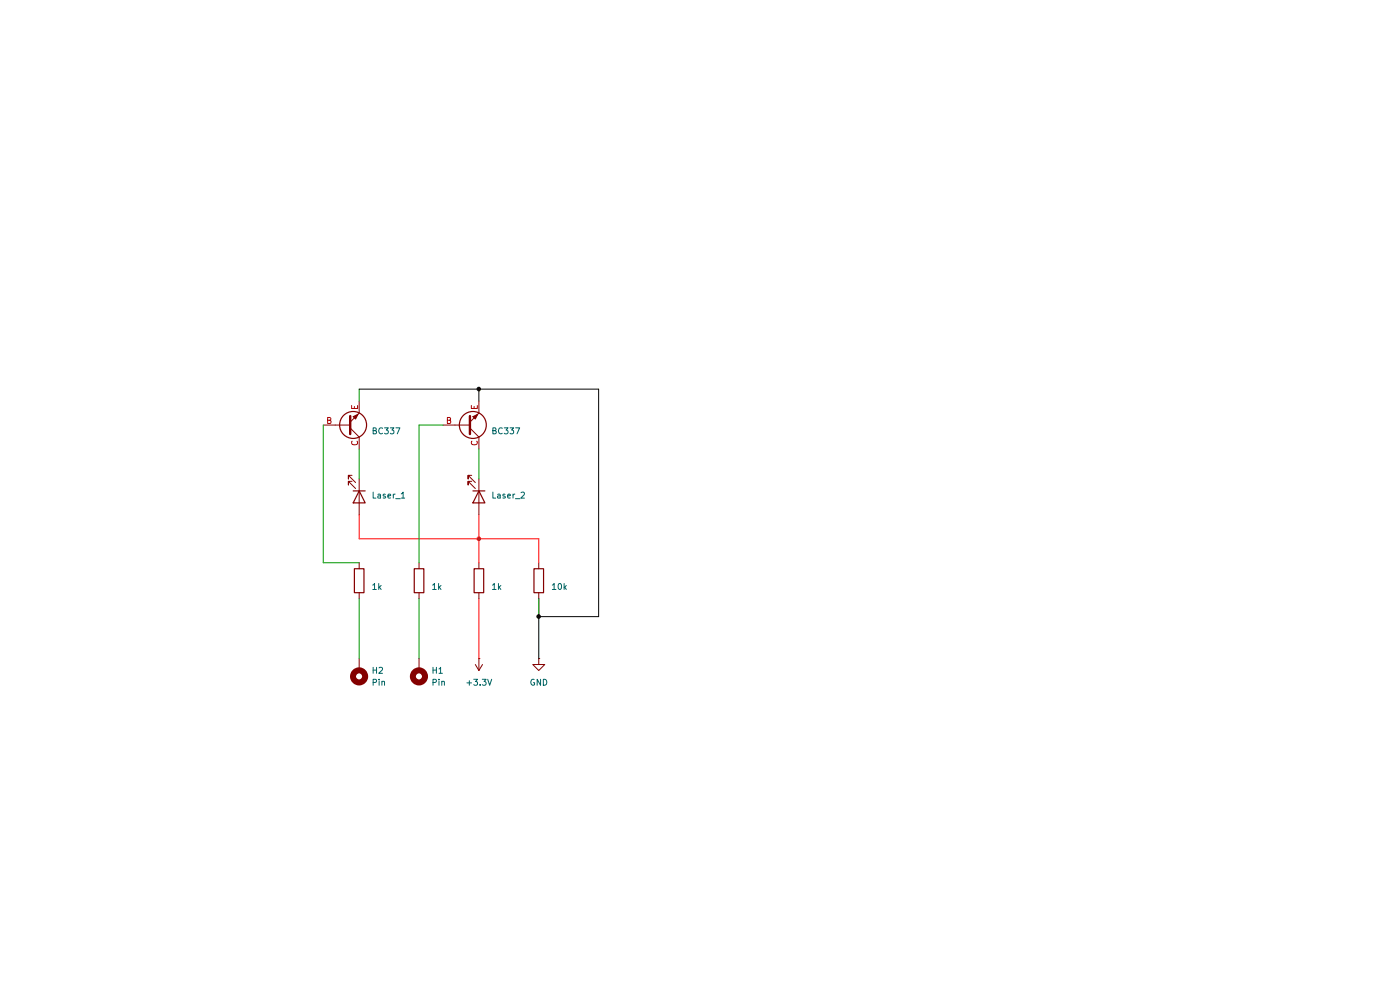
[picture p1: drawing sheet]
(kicad_sch
 (version 20250114)
 (generator "eeschema")
 (generator_version "9.0")
 (paper "A4")
 (lib_symbols
  (symbol "Device:LED"
   (pin_numbers (hide yes))
   (pin_names
    (offset 1.016) (hide yes)) (exclude_from_sim no) (in_bom yes) (on_board yes)
   (property "Reference" "D" (at 0 2.54 0) (effects (font (size 1.27 1.27))))
   (property "Value" "LED" (at 0 -2.54 0) (effects (font (size 1.27 1.27))))
   (property "Footprint" "" (at 0 0 0) (effects (font (size 1.27 1.27)) (hide yes)))
   (property "Datasheet" "~" (at 0 0 0) (effects (font (size 1.27 1.27)) (hide yes)))
   (property "Description" "Light emitting diode" (at 0 0 0) (effects (font (size 1.27 1.27)) (hide yes)))
   (property "Sim.Pins" "1=K 2=A" (at 0 0 0) (effects (font (size 1.27 1.27)) (hide yes)))
   (symbol "LED_0_1"
    (polyline (pts (xy -3.048 -0.762) (xy -4.572 -2.286) (xy -3.81 -2.286) (xy -4.572 -2.286) (xy -4.572 -1.524)) (stroke (width 0) (type default)) (fill (type none)))
    (polyline (pts (xy -1.778 -0.762) (xy -3.302 -2.286) (xy -2.54 -2.286) (xy -3.302 -2.286) (xy -3.302 -1.524)) (stroke (width 0) (type default)) (fill (type none)))
    (polyline (pts (xy -1.27 0) (xy 1.27 0)) (stroke (width 0) (type default)) (fill (type none)))
    (polyline (pts (xy -1.27 -1.27) (xy -1.27 1.27)) (stroke (width 0.254) (type default)) (fill (type none)))
    (polyline (pts (xy 1.27 -1.27) (xy 1.27 1.27) (xy -1.27 0) (xy 1.27 -1.27)) (stroke (width 0.254) (type default)) (fill (type none))))
   (symbol "LED_1_1"
    (pin passive line (at -3.81 0 0) (length 2.54) (name "K" (effects (font (size 1.27 1.27)))) (number "1" (effects (font (size 1.27 1.27)))))
    (pin passive line (at 3.81 0 180) (length 2.54) (name "A" (effects (font (size 1.27 1.27)))) (number "2" (effects (font (size 1.27 1.27))))))
   (embedded_fonts no))
  (symbol "Device:R"
   (pin_numbers (hide yes))
   (pin_names
    (offset 0)) (exclude_from_sim no) (in_bom yes) (on_board yes)
   (property "Reference" "R" (at 2.032 0 90) (effects (font (size 1.27 1.27))))
   (property "Value" "R" (at 0 0 90) (effects (font (size 1.27 1.27))))
   (property "Footprint" "" (at -1.778 0 90) (effects (font (size 1.27 1.27)) (hide yes)))
   (property "Datasheet" "~" (at 0 0 0) (effects (font (size 1.27 1.27)) (hide yes)))
   (property "Description" "Resistor" (at 0 0 0) (effects (font (size 1.27 1.27)) (hide yes)))
   (symbol "R_0_1"
    (rectangle (start -1.016 -2.54) (end 1.016 2.54) (stroke (width 0.254) (type default)) (fill (type none))))
   (symbol "R_1_1"
    (pin passive line (at 0 3.81 270) (length 1.27) (name "~" (effects (font (size 1.27 1.27)))) (number "1" (effects (font (size 1.27 1.27)))))
    (pin passive line (at 0 -3.81 90) (length 1.27) (name "~" (effects (font (size 1.27 1.27)))) (number "2" (effects (font (size 1.27 1.27))))))
   (embedded_fonts no))
  (symbol "Mechanical:MountingHole_Pad_MP"
   (pin_numbers (hide yes))
   (pin_names
    (offset 1.016) (hide yes)) (exclude_from_sim no) (in_bom no) (on_board yes)
   (property "Reference" "H" (at 0 6.35 0) (effects (font (size 1.27 1.27))))
   (property "Value" "MountingHole_Pad_MP" (at 0 4.445 0) (effects (font (size 1.27 1.27))))
   (property "Footprint" "" (at 0 0 0) (effects (font (size 1.27 1.27)) (hide yes)))
   (property "Datasheet" "~" (at 0 0 0) (effects (font (size 1.27 1.27)) (hide yes)))
   (property "Description" "Mounting Hole with connection as pad named MP" (at 0 0 0) (effects (font (size 1.27 1.27)) (hide yes)))
   (symbol "MountingHole_Pad_MP_0_1"
    (circle (center 0 1.27) (radius 1.27) (stroke (width 1.27) (type default)) (fill (type none))))
   (symbol "MountingHole_Pad_MP_1_1"
    (pin input line (at 0 -2.54 90) (length 2.54) (name "MP" (effects (font (size 1.27 1.27)))) (number "MP" (effects (font (size 1.27 1.27))))))
   (embedded_fonts no))
  (symbol "Transistor_BJT:BC107"
   (pin_names
    (offset 0) (hide yes)) (exclude_from_sim no) (in_bom yes) (on_board yes)
   (property "Reference" "Q1" (at 5.08 1.2701 0) (effects (font (size 1.27 1.27)) (justify left)))
   (property "Value" "BC107" (at 5.08 -1.2699 0) (effects (font (size 1.27 1.27)) (justify left)))
   (property "Footprint" "Package_TO_SOT_THT:TO-18-3" (at 5.08 -1.905 0) (effects (font (size 1.27 1.27)
    (italic yes)) (justify left) (hide yes)))
   (property "Datasheet" "http://www.b-kainka.de/Daten/Transistor/BC108.pdf" (at 0 0 0) (effects (font (size 1.27 1.27)) (justify left) (hide yes)))
   (property "Description" "0.1A Ic, 50V Vce, Low Noise General Purpose NPN Transistor, TO-18" (at 0 0 0) (effects (font (size 1.27 1.27)) (hide yes)))
   (symbol "BC107_0_1"
    (polyline (pts (xy -2.54 0) (xy 0.635 0)) (stroke (width 0) (type default)) (fill (type none)))
    (polyline (pts (xy 0.635 1.905) (xy 0.635 -1.905)) (stroke (width 0.508) (type default)) (fill (type none)))
    (circle (center 1.27 0) (radius 2.8194) (stroke (width 0.254) (type default)) (fill (type none))))
   (symbol "BC107_1_1"
    (polyline (pts (xy 0.635 0.635) (xy 2.54 2.54)) (stroke (width 0) (type default)) (fill (type none)))
    (polyline (pts (xy 0.635 -0.635) (xy 2.54 -2.54)) (stroke (width 0) (type default)) (fill (type none)))
    (polyline (pts (xy 1.27 -1.778) (xy 1.778 -1.27) (xy 2.286 -2.286) (xy 1.27 -1.778)) (stroke (width 0) (type default)) (fill (type outline)))
    (pin input line (at -5.08 0 0) (length 2.54) (name "B" (effects (font (size 1.27 1.27)))) (number "B" (effects (font (size 1.27 1.27)))))
    (pin passive line (at 2.54 5.08 270) (length 2.54) (name "C" (effects (font (size 1.27 1.27)))) (number "C" (effects (font (size 1.27 1.27)))))
    (pin passive line (at 2.54 -5.08 90) (length 2.54) (name "E" (effects (font (size 1.27 1.27)))) (number "E" (effects (font (size 1.27 1.27))))))
   (embedded_fonts no))
  (symbol "power:+3.3V"
   (power)
   (pin_numbers (hide yes))
   (pin_names
    (offset 0) (hide yes)) (exclude_from_sim no) (in_bom yes) (on_board yes)
   (property "Reference" "#PWR" (at 0 -3.81 0) (effects (font (size 1.27 1.27)) (hide yes)))
   (property "Value" "+3.3V" (at 0 3.556 0) (effects (font (size 1.27 1.27))))
   (property "Footprint" "" (at 0 0 0) (effects (font (size 1.27 1.27)) (hide yes)))
   (property "Datasheet" "" (at 0 0 0) (effects (font (size 1.27 1.27)) (hide yes)))
   (property "Description" "Power symbol creates a global label with name \"+3.3V\"" (at 0 0 0) (effects (font (size 1.27 1.27)) (hide yes)))
   (symbol "+3.3V_0_1"
    (polyline (pts (xy -0.762 1.27) (xy 0 2.54)) (stroke (width 0) (type default)) (fill (type none)))
    (polyline (pts (xy 0 2.54) (xy 0.762 1.27)) (stroke (width 0) (type default)) (fill (type none)))
    (polyline (pts (xy 0 0) (xy 0 2.54)) (stroke (width 0) (type default)) (fill (type none))))
   (symbol "+3.3V_1_1"
    (pin power_in line (at 0 0 90) (length 0) (name "~" (effects (font (size 1.27 1.27)))) (number "1" (effects (font (size 1.27 1.27))))))
   (embedded_fonts no))
  (symbol "power:GND"
   (power)
   (pin_numbers (hide yes))
   (pin_names
    (offset 0) (hide yes)) (exclude_from_sim no) (in_bom yes) (on_board yes)
   (property "Reference" "#PWR" (at 0 -6.35 0) (effects (font (size 1.27 1.27)) (hide yes)))
   (property "Value" "GND" (at 0 -3.81 0) (effects (font (size 1.27 1.27))))
   (property "Footprint" "" (at 0 0 0) (effects (font (size 1.27 1.27)) (hide yes)))
   (property "Datasheet" "" (at 0 0 0) (effects (font (size 1.27 1.27)) (hide yes)))
   (property "Description" "Power symbol creates a global label with name \"GND\" , ground" (at 0 0 0) (effects (font (size 1.27 1.27)) (hide yes)))
   (symbol "GND_0_1"
    (polyline (pts (xy 0 0) (xy 0 -1.27) (xy 1.27 -1.27) (xy 0 -2.54) (xy -1.27 -1.27) (xy 0 -1.27)) (stroke (width 0) (type default)) (fill (type none))))
   (symbol "GND_1_1"
    (pin power_in line (at 0 0 270) (length 0) (name "~" (effects (font (size 1.27 1.27)))) (number "1" (effects (font (size 1.27 1.27))))))
   (embedded_fonts no)))
 (junction
  (at 101.6 114.3)
  (diameter 0)
  (color 255 0 0 1))
 (junction
  (at 114.3 130.81)
  (diameter 0)
  (color 5 5 5 1))
 (junction
  (at 101.6 82.55)
  (diameter 0)
  (color 5 5 5 1))
 (wire
  (pts (xy 101.6 85.09) (xy 101.6 82.55))
  (stroke (width 0) (type default) (color 5 5 5 1)))
 (wire
  (pts (xy 76.2 109.22) (xy 76.2 114.3))
  (stroke (width 0) (type default) (color 255 0 0 1)))
 (wire
  (pts (xy 88.9 127) (xy 88.9 139.7))
  (stroke (width 0) (type default)))
 (wire
  (pts (xy 114.3 130.81) (xy 114.3 127))
  (stroke (width 0) (type default)))
 (wire
  (pts (xy 114.3 130.81) (xy 127 130.81))
  (stroke (width 0) (type default) (color 5 5 5 1)))
 (wire
  (pts (xy 101.6 82.55) (xy 127 82.55))
  (stroke (width 0) (type default) (color 5 5 5 1)))
 (wire
  (pts (xy 101.6 114.3) (xy 101.6 119.38))
  (stroke (width 0) (type default) (color 255 0 0 1)))
 (wire
  (pts (xy 68.58 119.38) (xy 76.2 119.38))
  (stroke (width 0) (type default)))
 (wire
  (pts (xy 88.9 119.38) (xy 88.9 90.17))
  (stroke (width 0) (type default)))
 (wire
  (pts (xy 114.3 127) (xy 114.3 130.81))
  (stroke (width 0) (type default) (color 0 0 0 1)))
 (wire
  (pts (xy 76.2 85.09) (xy 76.2 82.55))
  (stroke (width 0) (type default)))
 (wire
  (pts (xy 76.2 82.55) (xy 101.6 82.55))
  (stroke (width 0) (type default) (color 5 5 5 1)))
 (wire
  (pts (xy 76.2 95.25) (xy 76.2 101.6))
  (stroke (width 0) (type default)))
 (wire
  (pts (xy 101.6 114.3) (xy 114.3 114.3))
  (stroke (width 0) (type default) (color 255 0 0 1)))
 (wire
  (pts (xy 101.6 114.3) (xy 76.2 114.3))
  (stroke (width 0) (type default) (color 255 0 0 1)))
 (wire
  (pts (xy 88.9 90.17) (xy 93.98 90.17))
  (stroke (width 0) (type default)))
 (wire
  (pts (xy 114.3 114.3) (xy 114.3 119.38))
  (stroke (width 0) (type default) (color 255 0 0 1)))
 (wire
  (pts (xy 101.6 127) (xy 101.6 139.7))
  (stroke (width 0) (type default) (color 255 0 0 1)))
 (wire
  (pts (xy 101.6 109.22) (xy 101.6 114.3))
  (stroke (width 0) (type default) (color 255 0 0 1)))
 (wire
  (pts (xy 101.6 95.25) (xy 101.6 101.6))
  (stroke (width 0) (type default)))
 (wire
  (pts (xy 127 82.55) (xy 127 130.81))
  (stroke (width 0) (type default) (color 5 5 5 1)))
 (wire
  (pts (xy 68.58 90.17) (xy 68.58 119.38))
  (stroke (width 0) (type default)))
 (wire
  (pts (xy 76.2 127) (xy 76.2 139.7))
  (stroke (width 0) (type default)))
 (wire
  (pts (xy 114.3 130.81) (xy 114.3 139.7))
  (stroke (width 0) (type default) (color 0 0 0 1)))
 (symbol
  (lib_id "Mechanical:MountingHole_Pad_MP")
  (at 88.9 142.24 180)
  (unit 1)
  (exclude_from_sim no)
  (in_bom no)
  (on_board yes)
  (dnp no)
  (fields_autoplaced yes)
  (property "Reference" "H1" (at 91.44 142.2399 0) (effects (font (size 1.27 1.27)) (justify right)))
  (property "Value" "Pin" (at 91.44 144.7799 0) (effects (font (size 1.27 1.27)) (justify right)))
  (property "Footprint" "" (at 88.9 142.24 0) (effects (font (size 1.27 1.27)) (hide yes)))
  (property "Datasheet" "~" (at 88.9 142.24 0) (effects (font (size 1.27 1.27)) (hide yes)))
  (property "Description" "Mounting Hole with connection as pad named MP" (at 88.9 142.24 0) (effects (font (size 1.27 1.27)) (hide yes)))
  (pin "MP"))
 (symbol
  (lib_id "Mechanical:MountingHole_Pad_MP")
  (at 76.2 142.24 180)
  (unit 1)
  (exclude_from_sim no)
  (in_bom no)
  (on_board yes)
  (dnp no)
  (fields_autoplaced yes)
  (property "Reference" "H2" (at 78.74 142.2399 0) (effects (font (size 1.27 1.27)) (justify right)))
  (property "Value" "Pin" (at 78.74 144.7799 0) (effects (font (size 1.27 1.27)) (justify right)))
  (property "Footprint" "" (at 76.2 142.24 0) (effects (font (size 1.27 1.27)) (hide yes)))
  (property "Datasheet" "~" (at 76.2 142.24 0) (effects (font (size 1.27 1.27)) (hide yes)))
  (property "Description" "Mounting Hole with connection as pad named MP" (at 76.2 142.24 0) (effects (font (size 1.27 1.27)) (hide yes)))
  (pin "MP"))
 (symbol
  (lib_id "Device:LED")
  (at 101.6 105.41 270)
  (unit 1)
  (exclude_from_sim no)
  (in_bom yes)
  (on_board yes)
  (dnp no)
  (fields_autoplaced yes)
  (property "Reference" "D2" (at 104.14 102.5524 90) (effects (font (size 1.27 1.27)) (justify left) (hide yes)))
  (property "Value" "Laser_2" (at 104.14 105.0924 90) (effects (font (size 1.27 1.27)) (justify left)))
  (property "Footprint" "" (at 101.6 105.41 0) (effects (font (size 1.27 1.27)) (hide yes)))
  (property "Datasheet" "~" (at 101.6 105.41 0) (effects (font (size 1.27 1.27)) (hide yes)))
  (property "Description" "Light emitting diode" (at 101.6 105.41 0) (effects (font (size 1.27 1.27)) (hide yes)))
  (property "Sim.Pins" "1=K 2=A" (at 101.6 105.41 0) (effects (font (size 1.27 1.27)) (hide yes)))
  (pin "2")
  (pin "1"))
 (symbol
  (lib_id "power:+3.3V")
  (at 101.6 139.7 180)
  (unit 1)
  (exclude_from_sim no)
  (in_bom yes)
  (on_board yes)
  (dnp no)
  (fields_autoplaced yes)
  (property "Reference" "#PWR01" (at 101.6 135.89 0) (effects (font (size 1.27 1.27)) (hide yes)))
  (property "Value" "+3.3V" (at 101.6 144.78 0) (effects (font (size 1.27 1.27))))
  (property "Footprint" "" (at 101.6 139.7 0) (effects (font (size 1.27 1.27)) (hide yes)))
  (property "Datasheet" "" (at 101.6 139.7 0) (effects (font (size 1.27 1.27)) (hide yes)))
  (property "Description" "Power symbol creates a global label with name \"+3.3V\"" (at 101.6 139.7 0) (effects (font (size 1.27 1.27)) (hide yes)))
  (pin "1"))
 (symbol
  (lib_id "Device:R")
  (at 76.2 123.19 0)
  (unit 1)
  (exclude_from_sim no)
  (in_bom yes)
  (on_board yes)
  (dnp no)
  (fields_autoplaced yes)
  (property "Reference" "R4" (at 78.74 121.9199 0) (effects (font (size 1.27 1.27)) (justify left) (hide yes)))
  (property "Value" "1k" (at 78.74 124.4599 0) (effects (font (size 1.27 1.27)) (justify left)))
  (property "Footprint" "" (at 74.422 123.19 90) (effects (font (size 1.27 1.27)) (hide yes)))
  (property "Datasheet" "~" (at 76.2 123.19 0) (effects (font (size 1.27 1.27)) (hide yes)))
  (property "Description" "Resistor" (at 76.2 123.19 0) (effects (font (size 1.27 1.27)) (hide yes)))
  (pin "1")
  (pin "2"))
 (symbol
  (lib_id "Device:R")
  (at 114.3 123.19 0)
  (unit 1)
  (exclude_from_sim no)
  (in_bom yes)
  (on_board yes)
  (dnp no)
  (fields_autoplaced yes)
  (property "Reference" "R2" (at 116.84 121.9199 0) (effects (font (size 1.27 1.27)) (justify left) (hide yes)))
  (property "Value" "10k" (at 116.84 124.4599 0) (effects (font (size 1.27 1.27)) (justify left)))
  (property "Footprint" "" (at 112.522 123.19 90) (effects (font (size 1.27 1.27)) (hide yes)))
  (property "Datasheet" "~" (at 114.3 123.19 0) (effects (font (size 1.27 1.27)) (hide yes)))
  (property "Description" "Resistor" (at 114.3 123.19 0) (effects (font (size 1.27 1.27)) (hide yes)))
  (pin "1")
  (pin "2"))
 (symbol
  (lib_id "Device:LED")
  (at 76.2 105.41 270)
  (unit 1)
  (exclude_from_sim no)
  (in_bom yes)
  (on_board yes)
  (dnp no)
  (fields_autoplaced yes)
  (property "Reference" "D1" (at 78.74 102.5524 90) (effects (font (size 1.27 1.27)) (justify left) (hide yes)))
  (property "Value" "Laser_1" (at 78.74 105.0924 90) (effects (font (size 1.27 1.27)) (justify left)))
  (property "Footprint" "" (at 76.2 105.41 0) (effects (font (size 1.27 1.27)) (hide yes)))
  (property "Datasheet" "~" (at 76.2 105.41 0) (effects (font (size 1.27 1.27)) (hide yes)))
  (property "Description" "Light emitting diode" (at 76.2 105.41 0) (effects (font (size 1.27 1.27)) (hide yes)))
  (property "Sim.Pins" "1=K 2=A" (at 76.2 105.41 0) (effects (font (size 1.27 1.27)) (hide yes)))
  (pin "2")
  (pin "1"))
 (symbol
  (lib_id "Transistor_BJT:BC107")
  (at 73.66 90.17 0)
  (mirror x)
  (unit 1)
  (exclude_from_sim no)
  (in_bom yes)
  (on_board yes)
  (dnp no)
  (fields_autoplaced yes)
  (property "Reference" "Q1" (at 78.74 88.8999 0) (effects (font (size 1.27 1.27)) (justify left) (hide yes)))
  (property "Value" "BC337" (at 78.74 91.4399 0) (effects (font (size 1.27 1.27)) (justify left)))
  (property "Footprint" "Package_TO_SOT_THT:TO-18-3" (at 78.74 88.265 0) (effects (font (size 1.27 1.27)
    (italic yes)) (justify left) (hide yes)))
  (property "Datasheet" "http://www.b-kainka.de/Daten/Transistor/BC108.pdf" (at 73.66 90.17 0) (effects (font (size 1.27 1.27)) (justify left) (hide yes)))
  (property "Description" "0.1A Ic, 50V Vce, Low Noise General Purpose NPN Transistor, TO-18" (at 73.66 90.17 0) (effects (font (size 1.27 1.27)) (hide yes)))
  (pin "C")
  (pin "B")
  (pin "E"))
 (symbol
  (lib_id "Device:R")
  (at 101.6 123.19 0)
  (unit 1)
  (exclude_from_sim no)
  (in_bom yes)
  (on_board yes)
  (dnp no)
  (fields_autoplaced yes)
  (property "Reference" "R1" (at 104.14 121.9199 0) (effects (font (size 1.27 1.27)) (justify left) (hide yes)))
  (property "Value" "1k" (at 104.14 124.4599 0) (effects (font (size 1.27 1.27)) (justify left)))
  (property "Footprint" "" (at 99.822 123.19 90) (effects (font (size 1.27 1.27)) (hide yes)))
  (property "Datasheet" "~" (at 101.6 123.19 0) (effects (font (size 1.27 1.27)) (hide yes)))
  (property "Description" "Resistor" (at 101.6 123.19 0) (effects (font (size 1.27 1.27)) (hide yes)))
  (pin "1")
  (pin "2"))
 (symbol
  (lib_id "power:GND")
  (at 114.3 139.7 0)
  (unit 1)
  (exclude_from_sim no)
  (in_bom yes)
  (on_board yes)
  (dnp no)
  (fields_autoplaced yes)
  (property "Reference" "#PWR02" (at 114.3 146.05 0) (effects (font (size 1.27 1.27)) (hide yes)))
  (property "Value" "GND" (at 114.3 144.78 0) (effects (font (size 1.27 1.27))))
  (property "Footprint" "" (at 114.3 139.7 0) (effects (font (size 1.27 1.27)) (hide yes)))
  (property "Datasheet" "" (at 114.3 139.7 0) (effects (font (size 1.27 1.27)) (hide yes)))
  (property "Description" "Power symbol creates a global label with name \"GND\" , ground" (at 114.3 139.7 0) (effects (font (size 1.27 1.27)) (hide yes)))
  (pin "1"))
 (symbol
  (lib_id "Device:R")
  (at 88.9 123.19 0)
  (unit 1)
  (exclude_from_sim no)
  (in_bom yes)
  (on_board yes)
  (dnp no)
  (fields_autoplaced yes)
  (property "Reference" "R3" (at 91.44 121.9199 0) (effects (font (size 1.27 1.27)) (justify left) (hide yes)))
  (property "Value" "1k" (at 91.44 124.4599 0) (effects (font (size 1.27 1.27)) (justify left)))
  (property "Footprint" "" (at 87.122 123.19 90) (effects (font (size 1.27 1.27)) (hide yes)))
  (property "Datasheet" "~" (at 88.9 123.19 0) (effects (font (size 1.27 1.27)) (hide yes)))
  (property "Description" "Resistor" (at 88.9 123.19 0) (effects (font (size 1.27 1.27)) (hide yes)))
  (pin "1")
  (pin "2"))
 (symbol
  (lib_id "Transistor_BJT:BC107")
  (at 99.06 90.17 0)
  (mirror x)
  (unit 1)
  (exclude_from_sim no)
  (in_bom yes)
  (on_board yes)
  (dnp no)
  (fields_autoplaced yes)
  (property "Reference" "Q2" (at 104.14 88.8999 0) (effects (font (size 1.27 1.27)) (justify left) (hide yes)))
  (property "Value" "BC337" (at 104.14 91.4399 0) (effects (font (size 1.27 1.27)) (justify left)))
  (property "Footprint" "Package_TO_SOT_THT:TO-18-3" (at 104.14 88.265 0) (effects (font (size 1.27 1.27)
    (italic yes)) (justify left) (hide yes)))
  (property "Datasheet" "http://www.b-kainka.de/Daten/Transistor/BC108.pdf" (at 99.06 90.17 0) (effects (font (size 1.27 1.27)) (justify left) (hide yes)))
  (property "Description" "0.1A Ic, 50V Vce, Low Noise General Purpose NPN Transistor, TO-18" (at 99.06 90.17 0) (effects (font (size 1.27 1.27)) (hide yes)))
  (pin "C")
  (pin "B")
  (pin "E"))
 (sheet_instances
  (path ""
   (page "1")))
 (embedded_fonts no))
